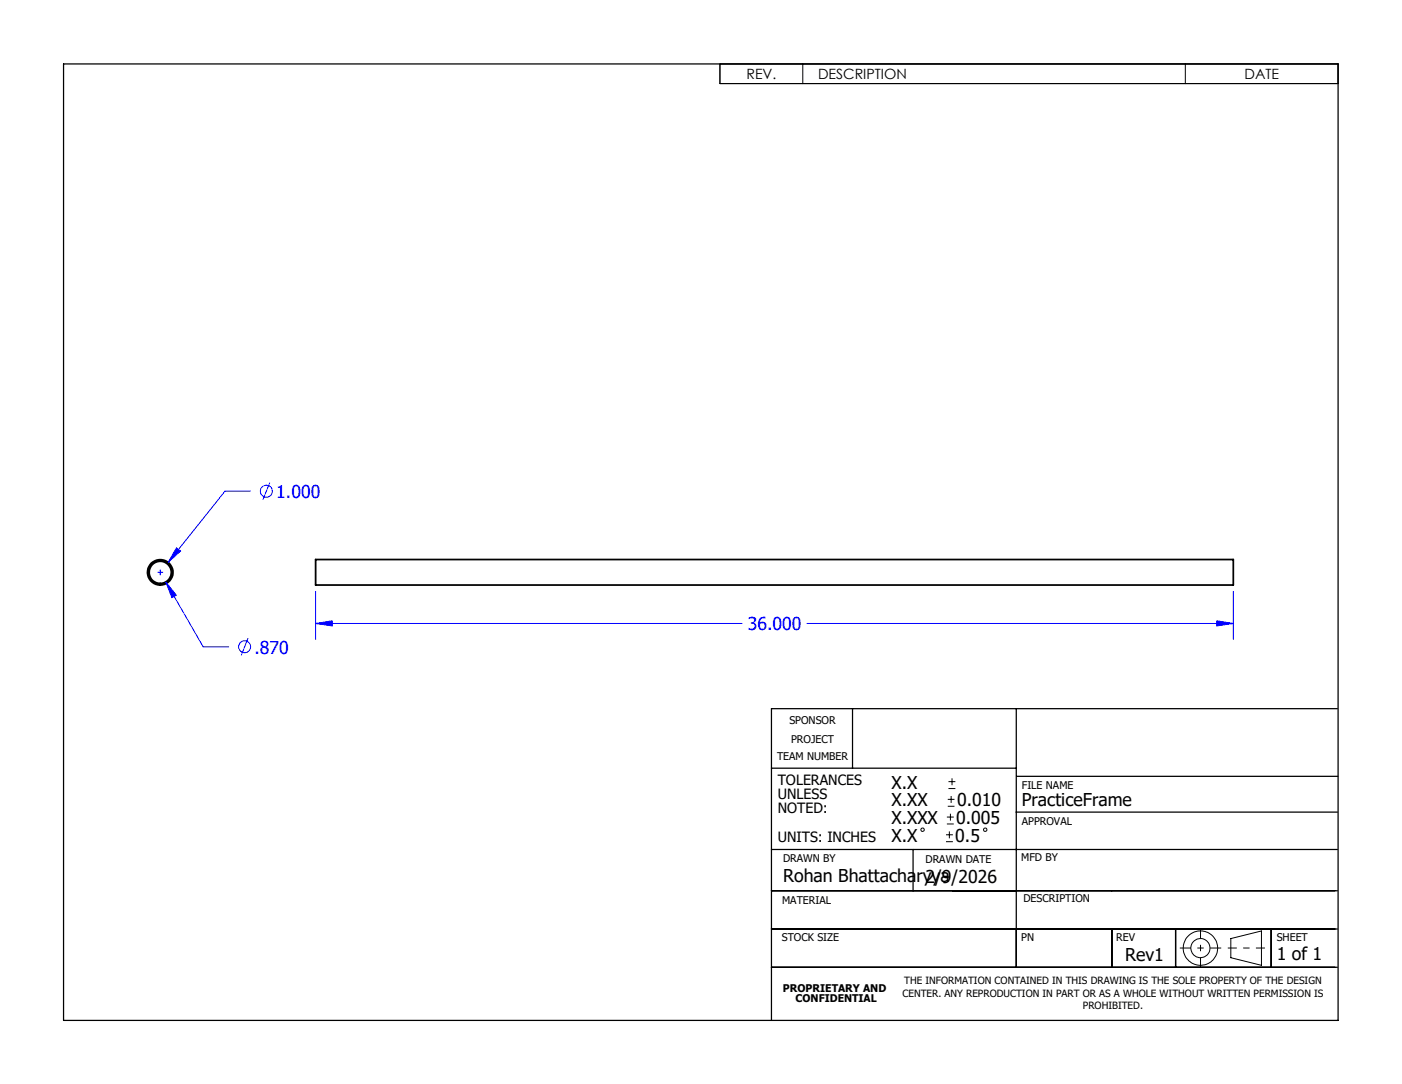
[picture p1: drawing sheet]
<svg xmlns="http://www.w3.org/2000/svg" width="279mm" height="216mm" viewBox="0 0 279 216" stroke-linecap="round" stroke-linejoin="round" font-family="sans-serif">
<g fill="none" stroke="#000" stroke-width=".35">
<path d="M62.9 111.4h182.9v5.1h-182.9z"/>
<circle cx="31.9" cy="114" r="2.53"/>
<circle cx="31.9" cy="114" r="2.21"/>
</g>
<g fill="none" stroke="#00f" stroke-width=".2">
<path d="M49.9 97.8h-5.1l-11.3 14.2M53.8 96.1l-1.4 3.5M31.4 114h1.1M31.9 113.5v1M33.1 115.9l2 2.6-.8 .5zM33.1 115.9l7.4 12.9h5.1M35.2 109.1l.8 .6-2.5 2.3zM62.9 117.8v9.6M245.8 117.8v9.6M49.4 127.1l-1.3 3.4M62.9 124.2l3.3-.6v1.1zM62.9 124.2h85"/>
<path d="M160.8 124.2h85M242.5 123.6l3.3 .6-3.3 .5z"/>
<circle cx="53.1" cy="97.8" r="1.19"/>
<circle cx="48.8" cy="128.8" r="1.2"/>
</g>
<g fill="none" stroke="#000" stroke-width=".2">
<path d="M143.5 12.7h123.2v4h-123.2zM160 12.7v4M236.2 12.7v4M188.9 159.2h1.3M189 157.1h1.4M189 155.7h1.4M189.5 158.5v1.4M189.7 155v1.4M188.5 167.6h1.4M188.5 166.3h1.4M188.7 164.1h1.4M188.7 162.7h1.4"/>
<path d="M188.9 160.6h1.3M189.2 165.6v1.4M189.4 162.1v1.3M245.3 186.9l6.1-1.5v6.9l-6.1-1.6z"/>
<circle cx="183.8" cy="165.3" r=".34"/>
<circle cx="196.3" cy="165.3" r=".34"/>
<circle cx="239.2" cy="188.8" r="3.4"/>
<circle cx="239.2" cy="188.8" r="1.9"/>
</g>
<path d="M235.1 188.8h8.3" fill="none" stroke="#000" stroke-width=".2" stroke-dasharray="15.2 1.3 1.3 1.3" stroke-dashoffset="13" stroke-linecap="butt"/>
<path d="M239.2 185v7.6" fill="none" stroke="#000" stroke-width=".2" stroke-dasharray="15.2 1.3 1.3 1.3" stroke-dashoffset="13.3" stroke-linecap="butt"/>
<path d="M244.7 188.8h7.4" fill="none" stroke="#000" stroke-width=".2" stroke-dasharray="15.2 1.3 1.3 1.3" stroke-dashoffset="13.4" stroke-linecap="butt"/>
<g fill="none" stroke="#000" stroke-width=".25">
<path d="M12.7 12.7h254v190.5h-254zM153.7 153h48.8M169.9 141.1v11.9M202.5 141.1v51.6M202.6 154.6h64M266.5 141.1h-112.8v62.1M153.7 177.4h112.8M153.7 169.2h112.8M182 169.2v8.2M202.5 161.7h64M153.7 192.7h112.8M153.7 185h112.8"/>
<path d="M221.6 185v7.7M234.3 185v7.7M253.3 185v7.7"/>
</g>
<path d="M35.2 109.1l-1.7 2.9 2.5-2.3zM33.1 115.9l1.2 3.1 .8-.5zM62.9 124.2l3.3-.6v1.1zM242.5 123.6l3.3 .6-3.3 .5z" fill="#00f"/>
<g font-size="3.5" fill="#00f">
<text x="55.1" y="99.2">1.000</text>
<text x="149" y="125.5">36.000</text>
<text x="50.7" y="130.2">.870</text>
</g>
<g font-size="3.5">
<text x="177.7" y="157.1">X.X</text>
<text x="177.7" y="160.6">X.XX</text>
<text x="190.7" y="160.6">0.010</text>
<text x="203.6" y="160.6">PracticeFrame</text>
<text x="177.7" y="164.1">X.XXX</text>
<text x="177.7" y="167.6">X.X</text>
<text x="190.4" y="167.6">0.5</text>
<text x="190.6" y="164.1">0.005</text>
<text x="156.1" y="175.7">Rohan Bhattacharyya</text>
<text x="184.4" y="175.8">2/9/2026</text>
<text x="224.2" y="191.4">Rev1</text>
<text x="254.4" y="191.3">1 of 1</text>
</g>
<g font-size="2.8">
<text x="148.8" y="15.7">REV.</text>
<text x="163" y="15.7">DESCRIPTION</text>
<text x="248" y="15.7">DATE</text>
<text x="155" y="156.3">TOLERANCES</text>
<text x="155" y="159.2">UNLESS</text>
<text x="155" y="162">NOTED:</text>
<text x="155" y="167.6">UNITS: INCHES</text>
</g>
<g font-size="2.1">
<text x="157.3" y="144.2">SPONSOR</text>
<text x="157.7" y="148">PROJECT</text>
<text x="154.8" y="151.5">TEAM NUMBER</text>
<text x="203.6" y="157.1">FILE NAME</text>
<text x="203.6" y="164.4">APPROVAL</text>
<text x="156.1" y="171.7">DRAWN BY</text>
<text x="184.4" y="171.9">DRAWN DATE</text>
<text x="203.5" y="171.5">MFD BY</text>
<text x="204" y="179.6">DESCRIPTION</text>
<text x="155.9" y="180.1">MATERIAL</text>
<text x="155.8" y="187.5">STOCK SIZE</text>
<text x="203.5" y="187.4">PN</text>
<text x="222.5" y="187.4">REV</text>
<text x="254.4" y="187.4">SHEET</text>
<text x="156" y="197.5">PROPRIETARY AND</text>
<text x="158.6" y="199.6">CONFIDENTIAL</text>
</g>
<g font-size="2">
<text x="180.2" y="196">THE INFORMATION CONTAINED IN THIS DRAWING IS THE SOLE PROPERTY OF THE DESIGN</text>
<text x="179.8" y="198.5">CENTER. ANY REPRODUCTION IN PART OR AS A WHOLE WITHOUT WRITTEN PERMISSION IS</text>
<text x="215.8" y="201">PROHIBITED.</text>
</g>
</svg>
